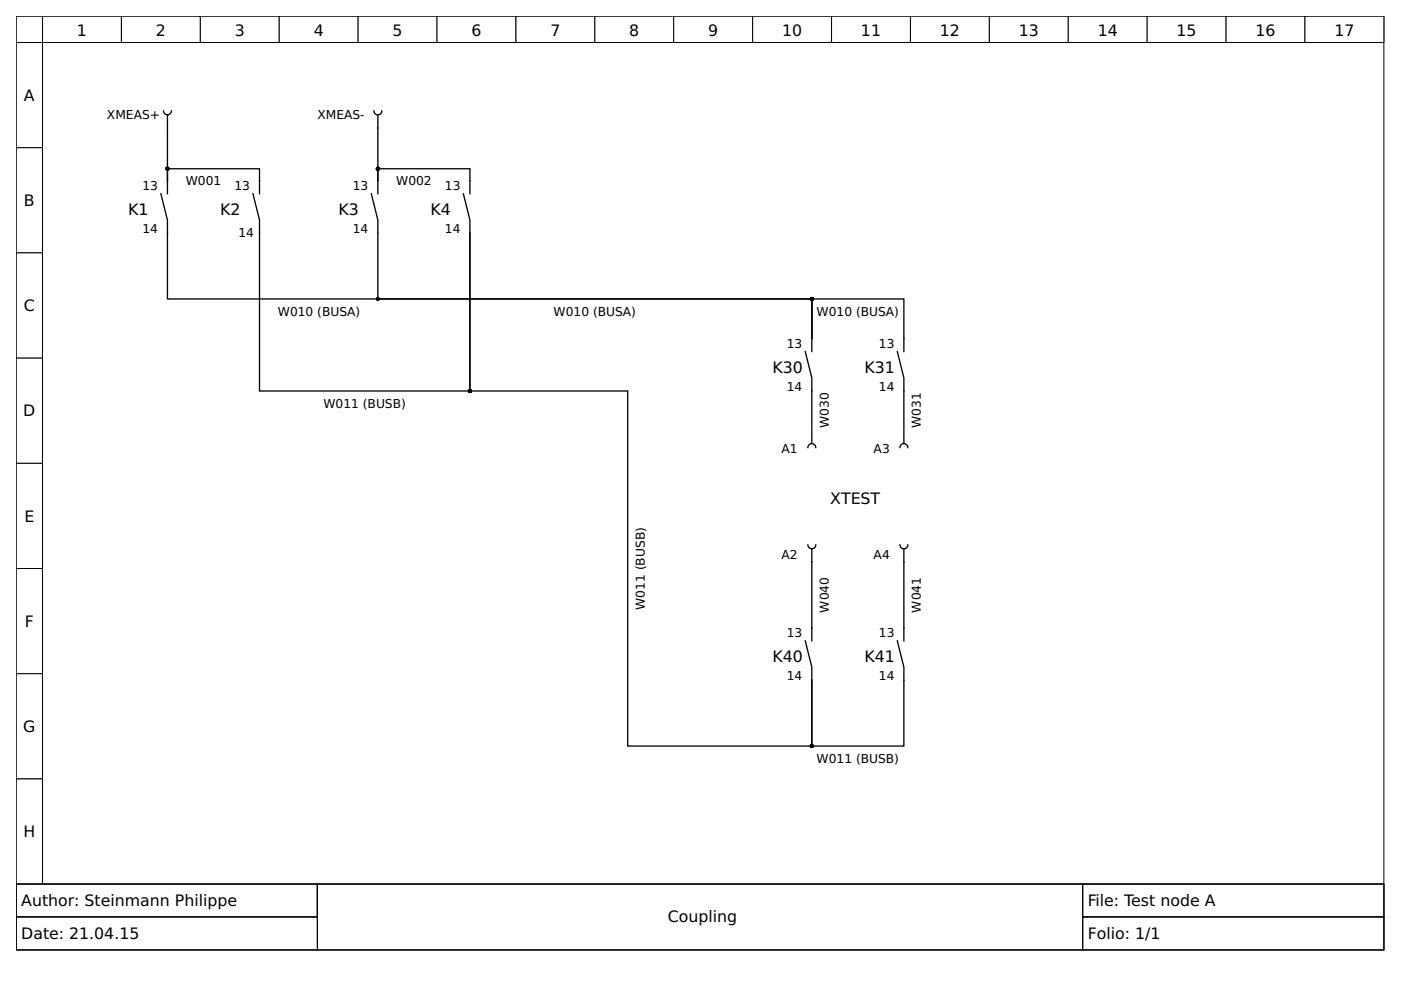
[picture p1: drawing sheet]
<svg xmlns="http://www.w3.org/2000/svg" width="297mm" height="210mm" viewBox="0 0 297 210" stroke-linecap="round" stroke-linejoin="round" font-family="sans-serif">
<path d="M3.4 3.4h290v184.1h-290z" fill="none" stroke="#000" stroke-width=".21"/>
<g fill="#fff" stroke="#000" stroke-width=".21">
<path d="M3.4 3.4h5.6v5.6h-5.6z"/>
<path d="M9 3.4h16.7v5.6h-16.7z"/>
<path d="M25.7 3.4h16.8v5.6h-16.8z"/>
<path d="M42.5 3.4h16.7v5.6h-16.7z"/>
<path d="M59.2 3.4h16.7v5.6h-16.7z"/>
<path d="M75.9 3.4h16.8v5.6h-16.8z"/>
<path d="M92.7 3.4h16.7v5.6h-16.7z"/>
<path d="M109.4 3.4h16.7v5.6h-16.7z"/>
<path d="M126.1 3.4h16.7v5.6h-16.7z"/>
<path d="M142.8 3.4h16.8v5.6h-16.8z"/>
<path d="M159.6 3.4h16.7v5.6h-16.7z"/>
<path d="M176.3 3.4h16.7v5.6h-16.7z"/>
<path d="M193 3.4h16.8v5.6h-16.8z"/>
<path d="M209.8 3.4h16.7v5.6h-16.7z"/>
<path d="M226.5 3.4h16.7v5.6h-16.7z"/>
<path d="M243.2 3.4h16.8v5.6h-16.8z"/>
<path d="M260 3.4h16.7v5.6h-16.7z"/>
<path d="M276.7 3.4h16.7v5.6h-16.7z"/>
<path d="M3.4 9h5.6v22.3h-5.6z"/>
<path d="M3.4 31.3h5.6v22.3h-5.6z"/>
<path d="M3.4 53.6h5.6v22.3h-5.6z"/>
<path d="M3.4 75.9h5.6v22.3h-5.6z"/>
<path d="M3.4 98.2h5.6v22.3h-5.6z"/>
<path d="M3.4 120.5h5.6v22.3h-5.6z"/>
<path d="M3.4 142.8h5.6v22.4h-5.6z"/>
<path d="M3.4 165.2h5.6v22.3h-5.6z"/>
<path d="M3.4 187.5h290v13.9h-290z"/>
<path d="M3.4 187.5h63.9v6.9h-63.9z"/>
</g>
<path d="M3.4 187.5h63.9v6.9h-63.9z" fill="none" stroke="#000" stroke-width=".21"/>
<path d="M67.3 187.5h162.3v13.9h-162.3z" fill="#fff" stroke="#000" stroke-width=".21"/>
<path d="M67.3 187.5h162.3v13.9h-162.3z" fill="none" stroke="#000" stroke-width=".21"/>
<path d="M229.6 187.5h63.8v6.9h-63.8z" fill="#fff" stroke="#000" stroke-width=".21"/>
<path d="M229.6 187.5h63.8v6.9h-63.8z" fill="none" stroke="#000" stroke-width=".21"/>
<path d="M3.4 194.4h63.9v7h-63.9z" fill="#fff" stroke="#000" stroke-width=".21"/>
<path d="M3.4 194.4h63.9v7h-63.9z" fill="none" stroke="#000" stroke-width=".21"/>
<path d="M229.6 194.4h63.8v7h-63.8z" fill="#fff" stroke="#000" stroke-width=".21"/>
<path d="M229.6 194.4h63.8v7h-63.8z" fill="none" stroke="#000" stroke-width=".21"/>
<g fill="none" stroke="#000" stroke-width=".28">
<path d="M34.7 23.5a.84 .84 0 0 0 .8 .9 .84 .84 0 0 0 .8-.9M35.5 38.3v-2.5h19.5v5.3M35.5 24.4v13.9M35.5 38.3v2.8M79.3 23.5a.84 .84 0 0 0 .8 .9 .84 .84 0 0 0 .9-.9M80.1 38.3v-2.5h19.5v5.3M80.1 24.4v13.9M80.1 38.3v2.8M34.1 41.1l1.4 5.6v16.7h136.6v8.3M53.6 41.1l1.4 5.6v36.2h44.6v-33.5M78.7 41.1l1.4 5.6v16.7h92v8.3M98.2 41.1l1.4 5.6v2.7"/>
<path d="M99.6 49.4v33.5h33.5v75.3h39v-14M170.7 74.5l1.4 5.6v10.9M172.1 71.7v-8.3h19.5v11.1M172.1 71.7v2.8M190.2 74.5l1.4 5.6v10.9M172 94.1a.84 .84 0 0 0-.7 .8M172.1 91.3v2.5M172.2 94.1a.84 .84 0 0 1 .8 .8M191.6 94.1a.84 .84 0 0 0-.8 .8M191.6 91.3v2.5M191.7 94.1a.84 .84 0 0 1 .8 .8M171.3 115.5a.84 .84 0 0 0 .8 .9 .84 .84 0 0 0 .9-.9"/>
<path d="M172.1 116.4v19.5M190.8 115.5a.84 .84 0 0 0 .8 .9 .84 .84 0 0 0 .9-.9M191.6 116.4v19.5M170.7 135.9l1.4 5.6v2.7M190.2 135.9l1.4 5.6v16.7h-19.5v-14"/>
</g>
<g fill="#000" stroke="#000" stroke-width=".28">
<circle cx="35.5" cy="35.8" r=".28"/>
<circle cx="80.1" cy="35.8" r=".28"/>
<circle cx="80.1" cy="63.4" r=".28"/>
<circle cx="172.1" cy="63.4" r=".28"/>
<circle cx="99.6" cy="82.9" r=".28"/>
<circle cx="172.1" cy="158.2" r=".28"/>
</g>
<g font-size="3.3">
<text x="16.3" y="7.6">1</text>
<text x="33" y="7.6">2</text>
<text x="49.8" y="7.6">3</text>
<text x="66.5" y="7.6">4</text>
<text x="83.2" y="7.6">5</text>
<text x="100" y="7.6">6</text>
<text x="116.7" y="7.6">7</text>
<text x="133.4" y="7.6">8</text>
<text x="150.1" y="7.6">9</text>
<text x="165.8" y="7.6">10</text>
<text x="182.5" y="7.6">11</text>
<text x="199.3" y="7.6">12</text>
<text x="216" y="7.6">13</text>
<text x="232.7" y="7.6">14</text>
<text x="249.5" y="7.6">15</text>
<text x="266.2" y="7.6">16</text>
<text x="282.9" y="7.6">17</text>
<text x="5.1" y="21.4">A</text>
<text x="5.1" y="43.7">B</text>
<text x="27.1" y="45.5">K1</text>
<text x="46.7" y="45.5">K2</text>
<text x="71.7" y="45.5">K3</text>
<text x="91.3" y="45.5">K4</text>
<text x="5.1" y="66">C</text>
<text x="163.8" y="79">K30</text>
<text x="183.3" y="79">K31</text>
<text x="4.9" y="88.3">D</text>
<text x="176" y="106.9">XTEST</text>
<text x="5.2" y="110.6">E</text>
<text x="5.3" y="132.9">F</text>
<text x="163.8" y="140.3">K40</text>
<text x="183.3" y="140.3">K41</text>
<text x="4.9" y="155.2">G</text>
<text x="5" y="177.5">H</text>
<text x="4.5" y="192.1">Author: Steinmann Philippe</text>
<text x="141.6" y="195.6">Coupling</text>
<text x="230.6" y="192.1">File: Test node A</text>
<text x="4.5" y="199.1">Date: 21.04.15</text>
<text x="230.6" y="199.1">Folio: 1/1</text>
</g>
<g font-size="2.6">
<text x="22.7" y="25.2">XMEAS+</text>
<text x="67.3" y="25.2">XMEAS-</text>
<text x="30.2" y="40.2">13</text>
<text x="39.4" y="39.1">W001</text>
<text x="49.7" y="40.2">13</text>
<text x="74.8" y="40.2">13</text>
<text x="84" y="39.1">W002</text>
<text x="94.3" y="40.2">13</text>
<text x="30.2" y="49.4">14</text>
<text x="50.6" y="50.3">14</text>
<text x="74.8" y="49.4">14</text>
<text x="94.3" y="49.4">14</text>
<text x="58.9" y="67">W010 (BUSA)</text>
<text x="117.4" y="67">W010 (BUSA)</text>
<text x="173.1" y="67">W010 (BUSA)</text>
<text x="166.8" y="73.7">13</text>
<text x="186.3" y="73.7">13</text>
<text x="166.8" y="82.9">14</text>
<text x="186.3" y="82.9">14</text>
<text x="68.6" y="86.5">W011 (BUSB)</text>
<text x="175.7" y="90.7" transform="rotate(-90 175.7 90.7)">W030</text>
<text x="195.3" y="90.7" transform="rotate(-90 195.3 90.7)">W031</text>
<text x="165.7" y="96.1">A1</text>
<text x="185.2" y="96.1">A3</text>
<text x="165.7" y="118.5">A2</text>
<text x="185.2" y="118.5">A4</text>
<text x="136.7" y="129.3" transform="rotate(-90 136.7 129.3)">W011 (BUSB)</text>
<text x="175.7" y="129.9" transform="rotate(-90 175.7 129.9)">W040</text>
<text x="195.3" y="129.9" transform="rotate(-90 195.3 129.9)">W041</text>
<text x="166.8" y="135">13</text>
<text x="186.3" y="135">13</text>
<text x="166.8" y="144.2">14</text>
<text x="186.3" y="144.2">14</text>
<text x="173.1" y="161.8">W011 (BUSB)</text>
</g>
</svg>
